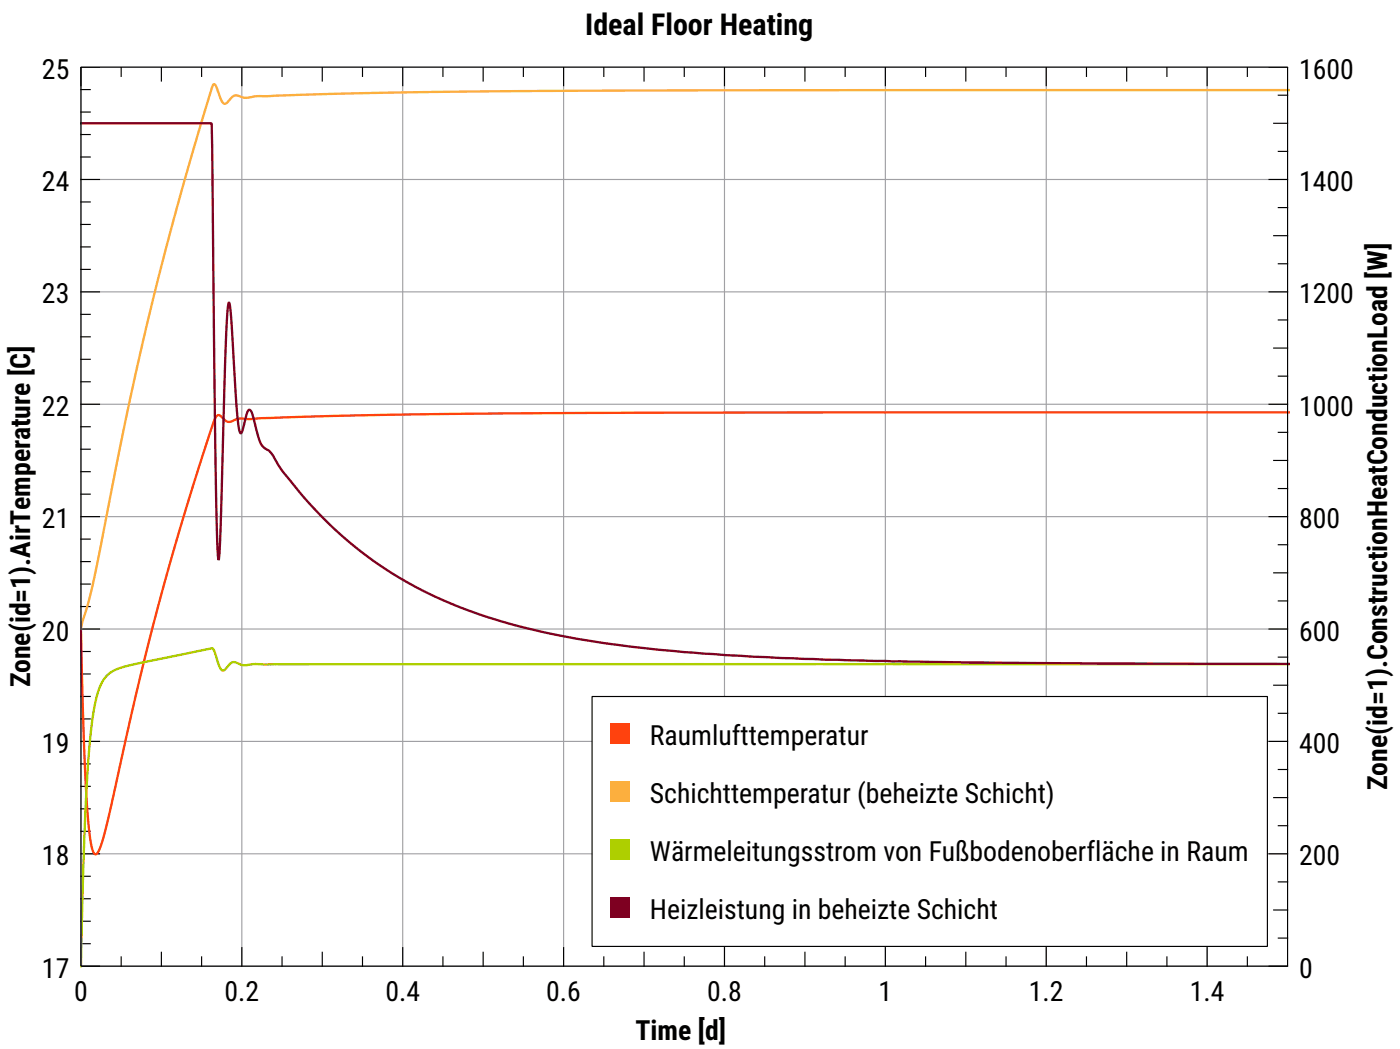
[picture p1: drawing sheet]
<svg xmlns="http://www.w3.org/2000/svg" width="160mm" height="120mm" viewBox="0 0 160 120" stroke-linecap="round" stroke-linejoin="round" font-family="sans-serif">
<g fill="none" stroke="#a0a0a4" stroke-width=".13">
<path d="M27.7 7.7v102.8M46.1 7.7v102.8M64.5 7.7v102.8M82.9 7.7v102.8M101.3 7.7v102.8M119.7 7.7v102.8M138.1 7.7v102.8M147.3 7.7h-138v102.8h138M9.3 33.4h138M9.3 20.5h138M9.3 59.1h138M9.3 46.2h138"/>
<path d="M9.3 71.9h138M9.3 97.6h138M9.3 84.8h138"/>
</g>
<g fill="none" stroke="#000" stroke-width=".13">
<path d="M9.3 18h1M9.3 15.4h1M9.3 12.8h1M9.3 10.2h1M11.4 7.7h-2.1v2.1M13.9 7.7v1M18.5 7.7v1.6M23.1 7.7v1M27.7 7.7v2.1M32.3 7.7v1M36.9 7.7v1.6M41.5 7.7v1"/>
<path d="M46.1 7.7v2.1M50.7 7.7v1M55.3 7.7v1.6M59.9 7.7v1M64.5 7.7v2.1M69.1 7.7v1M73.7 7.7v1.6M78.3 7.7v1M82.9 7.7v2.1M87.5 7.7v1M92.1 7.7v1.6M96.7 7.7v1"/>
<path d="M101.3 7.7v2.1M105.9 7.7v1M110.5 7.7v1.6M115.1 7.7v1M119.7 7.7v2.1M124.3 7.7v1M128.9 7.7v1.6M133.5 7.7v1M138.1 7.7v2.1M142.7 7.7v1M145.2 7.7h2.1M145.7 14.1h1.6"/>
<path d="M146.2 17.3h1.1M146.2 10.9h1.1M9.3 38.5h1M9.3 35.9h1M9.3 30.8h1M9.3 28.2h1M9.3 25.7h1M9.3 23.1h1M9.3 33.4h2.1M9.3 20.5h2.1M145.2 33.4h2.1M145.2 20.5h2.1"/>
<path d="M145.7 39.8h1.6M145.7 26.9h1.6M146.2 36.6h1.1M146.2 30.2h1.1M146.2 23.7h1.1M9.3 56.5h1M9.3 53.9h1M9.3 51.4h1M9.3 48.8h1M9.3 43.7h1M9.3 41.1h1M9.3 59.1h2.1"/>
<path d="M9.3 46.2h2.1M145.2 59.1h2.1M145.2 46.2h2.1M145.7 52.6h1.6M146.2 55.9h1.1M146.2 49.4h1.1M146.2 43h1.1M9.3 79.6h1M9.3 77.1h1M9.3 74.5h1M9.3 69.4h1M9.3 66.8h1"/>
<path d="M9.3 64.2h1M9.3 61.6h1M9.3 71.9h2.1M145.2 71.9h2.1M145.7 78.3h1.6M145.7 65.5h1.6M146.2 75.1h1.1M146.2 68.7h1.1M146.2 62.3h1.1M9.3 95.1h1M9.3 92.5h1M9.3 89.9h1"/>
<path d="M9.3 87.3h1M9.3 82.2h1M9.3 97.6h2.1M9.3 84.8h2.1M145.2 97.6h2.1M145.2 84.8h2.1M145.7 91.2h1.6M146.2 94.4h1.1M146.2 88h1.1M146.2 81.6h1.1M9.3 108.4v2.1h2.1M9.3 107.9h1"/>
<path d="M9.3 105.3h1M9.3 102.8h1M9.3 100.2h1M13.9 109.4v1.1M18.5 108.9v1.6M23.1 109.4v1.1M27.7 108.4v2.1M32.3 109.4v1.1M36.9 108.9v1.6M41.5 109.4v1.1M46.1 108.4v2.1M50.7 109.4v1.1"/>
<path d="M55.3 108.9v1.6M59.9 109.4v1.1M64.5 108.4v2.1M69.1 109.4v1.1M73.7 108.9v1.6M78.3 109.4v1.1M82.9 108.4v2.1M87.5 109.4v1.1M92.1 108.9v1.6M96.7 109.4v1.1M101.3 108.4v2.1M105.9 109.4v1.1"/>
<path d="M110.5 108.9v1.6M115.1 109.4v1.1M119.7 108.4v2.1M124.3 109.4v1.1M128.9 108.9v1.6M133.5 109.4v1.1M138.1 108.4v2.1M142.7 109.4v1.1M145.2 110.5h2.1M145.7 104h1.6M146.2 107.3h1.1M146.2 100.8h1.1"/>
</g>
<path d="M147.6 47.1l-61.7 .1a1734.9 1734.9 0 0 0-53.5 .5l-4.2 .2a2.03 2.03 0 0 0-1.6 .2 .72 .72 0 0 1-1-.2l-.3-.3a.39 .39 0 0 0-.4-.1 .39 .39 0 0 0-.3 .4 341.8 341.8 0 0 0-10.7 38.7l-.9 4.1a38 38 0 0 1-1.6 6.4 .46 .46 0 0 1-.6 .5 7.1 7.1 0 0 1-.6-3l-.3-3.3-.3-5.3-.3-14.1" fill="none" stroke="#ff420e" stroke-width=".26"/>
<path d="M147.6 10.3h-61.7a1766.7 1766.7 0 0 0-51.1 .5l-5.5 .2a3.3 3.3 0 0 1-2.3-.1l-.4 .1-.5 .6a.37 .37 0 0 1-.4 .3 .37 .37 0 0 1-.3-.3l-.7-1.7-.2-.3-.1 .1a397.4 397.4 0 0 0-11.6 45.9l-2 10.4-.6 2.5-.9 3.4" fill="none" stroke="#fcaf3e" stroke-width=".26"/>
<path d="M147.6 75.9l-117.3 .1-1-.1-.7 .1a2.24 2.24 0 0 1-1.8-.3 1.3 1.3 0 0 0-1 .8 .34 .34 0 0 1-.4 .2 .34 .34 0 0 1-.2-.3l-.3-.9a2.63 2.63 0 0 0-.6-1.4l-8.9 1.8-1.5 .4-.8 .3a3.8 3.8 0 0 0-2 2.9 47.9 47.9 0 0 0-1.1 9.5l-.4 8.7-.3 12.8" fill="none" stroke="#aecf00" stroke-width=".26"/>
<path d="M9.3 14.1h14.9l.1 2.9a2470.4 2470.4 0 0 0 .6 45.1l.1 1.9a63.8 63.8 0 0 0 .4-8l.4-16.2 .2-4 .2-1.2 .1 .4 .2 1.4 .5 8.7a19.9 19.9 0 0 0 .5 4.4v.1a.89 .89 0 0 0 .4-.8l.3-1.5 .2-.3 .2-.1 .2 .3 .5 1.7a5.2 5.2 0 0 0 .7 2.1l.9 .6 .5 .8a12.2 12.2 0 0 0 1.8 2.6l1 1.3a45.3 45.3 0 0 0 23 14.7l.9 .3a83.7 83.7 0 0 0 7.7 1.7 200.9 200.9 0 0 0 25.1 2.3l11.3 .3 7.7 .1 37.7 .2" fill="none" stroke="#7e0021" stroke-width=".26"/>
<path d="M67.7 79.6h77.3v28.6h-77.3z" fill="#fff" stroke="#000" stroke-width=".13"/>
<path d="M69.8 82.7h2.3v2.4h-2.3z" fill-rule="evenodd" fill="#ff420e"/>
<path d="M69.8 89.3h2.3v2.4h-2.3z" fill-rule="evenodd" fill="#fcaf3e"/>
<path d="M69.8 95.9h2.3v2.4h-2.3z" fill-rule="evenodd" fill="#aecf00"/>
<path d="M69.8 102.5h2.3v2.4h-2.3z" fill-rule="evenodd" fill="#7e0021"/>
<path d="M9.3 7.7h138v102.8h-138z" fill="none" stroke="#000" stroke-width=".13"/>
<text font-size="3.4" x="67" y="4">Ideal Floor Heating</text>
<g font-size="3.2">
<text x="4.8" y="9">25</text>
<text x="148.6" y="9">1600</text>
<text x="4.8" y="21.8">24</text>
<text x="148.6" y="21.8">1400</text>
<text x="4.8" y="34.7">23</text>
<text x="148.6" y="34.7">1200</text>
<text x="4.8" y="47.5">22</text>
<text x="148.6" y="47.5">1000</text>
<text x="4.8" y="60.4">21</text>
<text x="148.6" y="60.4">800</text>
<text x="4.8" y="73.2">20</text>
<text x="148.6" y="73.2">600</text>
<text x="3.4" y="78.6" transform="rotate(-90 3.4 78.6)">Zone(id=1).AirTemperature [C]</text>
<text x="4.8" y="86.1">19</text>
<text x="74.3" y="85.2">Raumlu</text>
<text x="83.7" y="85.2">fttemperatur</text>
<text x="148.6" y="86.1">400</text>
<text x="74.3" y="91.8">Schicht</text>
<text x="83.6" y="91.8">temperatur (be</text>
<text x="102.1" y="91.8">heizte Schicht)</text>
<text x="158.7" y="90.3" transform="rotate(-90 158.7 90.3)">Zone(id=1).ConstructionHeatConductionLoad [W]</text>
<text x="4.8" y="98.9">18</text>
<text x="74.3" y="98.4">Wärme</text>
<text x="83.1" y="98.4">leitungsstrom von Fußbodeno</text>
<text x="120.3" y="98.4">berfläche in Ra</text>
<text x="138.9" y="98.4">um</text>
<text x="148.6" y="98.9">200</text>
<text x="74.3" y="105">Heizleistung in beheiz</text>
<text x="101.7" y="105">te Schicht</text>
<text x="4.8" y="111.8">17</text>
<text x="148.6" y="111.8">0</text>
<text x="8.5" y="114.4">0</text>
<text x="25.7" y="114.4">0.2</text>
<text x="44.1" y="114.4">0.4</text>
<text x="62.5" y="114.4">0.6</text>
<text x="72.7" y="118.9">Time [d]</text>
<text x="80.9" y="114.4">0.8</text>
<text x="100.5" y="114.4">1</text>
<text x="117.7" y="114.4">1.2</text>
<text x="136.1" y="114.4">1.4</text>
</g>
</svg>
